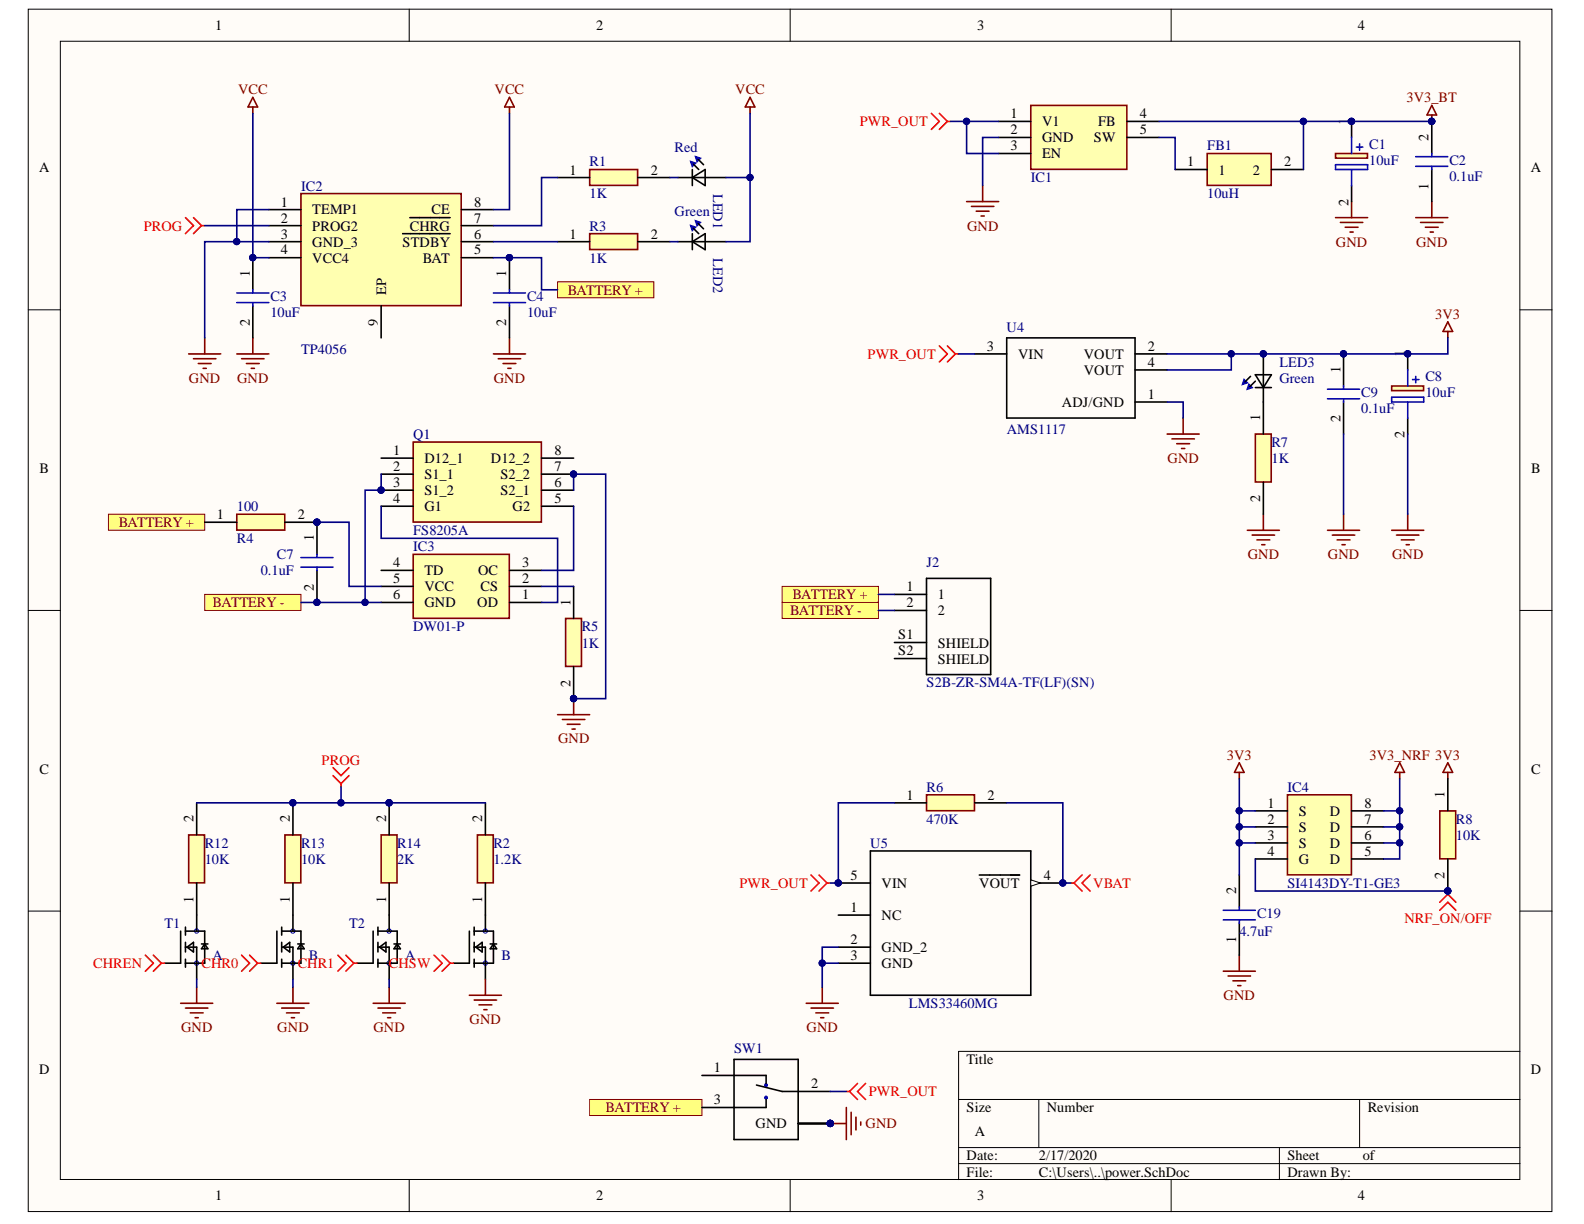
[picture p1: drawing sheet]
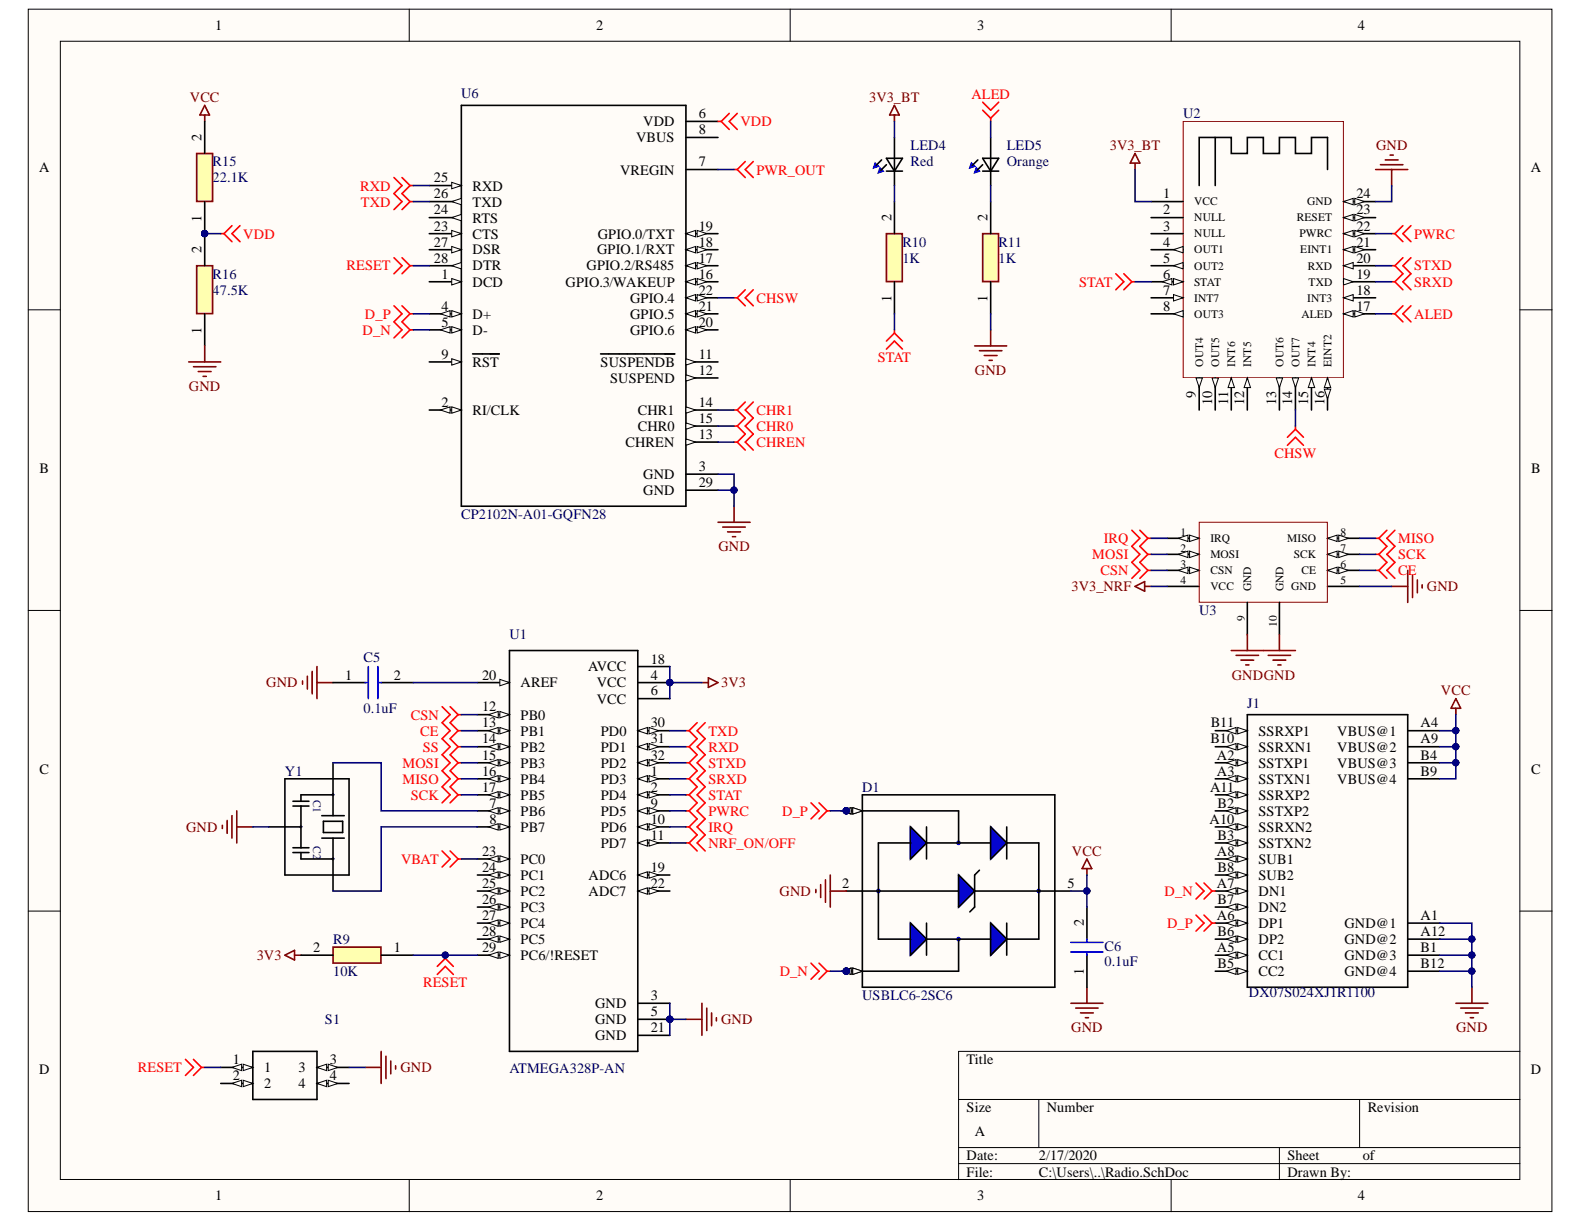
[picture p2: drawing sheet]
# Altium project Radio Messenger.PrjPcb
2 sheets, 51 parts. Net scope: flat (ports and power ports of the same name join across sheets).
Board file: Radio PCB.PcbDoc
Sheets:
  power.SchDoc
  Radio.SchDoc

## Sheet power.SchDoc: Power Schematic
size A; DrawnBy: Pramod Sandaruwan; DocumentNumber: 1; Revision: V3; SheetNumber: 1; SheetTotal: 5

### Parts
C1  value 10uF  [CAPPM3216X180N]  (hidden comment: tantalum capacitor 1206)
C2  value 0.1uF  [*CAPC1608X95N]  (hidden comment: capacitor 0603)
C3  value 10uF  [CAPC2012X94N]  (hidden comment: 08055A101JAT2A)
C4  value 10uF  [CAPC2012X94N]  (hidden comment: 08055A101JAT2A)
C7  value 0.1uF  [CAPC2012X94N]  (hidden comment: 08055A101JAT2A)
C8  value 10uF  [CAPPM3216X180N]  (hidden comment: tantalum capacitor 1206)
C9  value 0.1uF  [*CAPC1608X95N]  (hidden comment: capacitor 0603)
C19  value 4.7uF  [CAPC2012X94N]  (hidden comment: 08055A101JAT2A)
FB1  value 10uH  [BEADC1608X95N]  (hidden comment: inductor 0603)
IC1  TPS62203  [SOT95P280X145-5N]  (value not drawn)
IC2  TP4056  [SOIC127P600X175-9N]
IC3  DW01-P  [SOT95P280X135-6N]
IC4  SI4143DY-T1-GE3  [SI4143DY-T1-GE3]
J2  S2B-ZR-SM4A-TF(LF)(SN)  [*JST_S2B-ZR-SM4A-TF(LF)(SN)_S2B-ZR-SM4A-TF(LF)(SN)(Primary)]
LED1  value Red  [*0603]  (hidden comment: HSMR-C191)
LED2  value Green  [*0603]  (hidden comment: HSMR-C191)
LED3  value Green  [*0603]  (hidden comment: HSMR-C191)
Q1  FS8205A  [SOP65P640X120-8N]
R1  value 1K  [RESC1608X55N]  (hidden comment: resistor)
R2  value 1.2K  [RESC1608X55N]  (hidden comment: resistor)
R3  value 1K  [RESC1608X55N]  (hidden comment: resistor)
R4  value 100  [RESC2012X65N]  (hidden comment: CPF0805)
R5  value 1K  [RESC2012X65N]  (hidden comment: CPF0805)
R6  value 470K  [RESC1608X55N]  (hidden comment: resistor)
R7  value 1K  [RESC1608X55N]  (hidden comment: resistor)
R8  value 10K  [RESC2012X65N]  (hidden comment: CPF0805)
R12  value 10K  [RESC1608X55N]  (hidden comment: resistor)
R13  value 10K  [RESC1608X55N]  (hidden comment: resistor)
R14  value 2K  [RESC1608X55N]  (hidden comment: resistor)
SW1  1437575-1  [*SW_MLL1200S_MLL1200S(Primary)]  (value not drawn)
T1  PMGD780SN  [*SOP65P210X110-6N]  (value not drawn)
T2  PMGD780SN  [*SOP65P210X110-6N]  (value not drawn)
U4  AMS1117  [*SOT229P700X180-4N]
U5  LMS33460MG  [*SOT65P210X110-5N]

### Ports
BATTERY +, BATTERY -

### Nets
3V3: C8.1(+) C9.1 C19.2 IC4.1(S) IC4.2(S) IC4.3(S) LED3.2(A2) R8.1 U4.2(VOUT) U4.4(VOUT)
3V3_BT: C1.1(+) C2.2 FB1.2 IC1.4(FB)
3V3_NRF: IC4.5(D) IC4.6(D) IC4.7(D) IC4.8(D)
GND: C1.2(-) C2.1 C3.2 C4.2 C8.2(-) C9.2 C19.1 IC1.2(GND) IC2.1(TEMP1) IC2.3(GND_3) Q1.6(S2_1) Q1.7(S2_2) R5.2 R7.2 SW1.G1(GND) SW1.G2(GND) SW1.G3(GND) SW1.G4(GND) T1.1(S) T1.4(S) T2.1(S) T2.4(S) U4.1(ADJ/GND) U5.2(GND_2) U5.3(GND)
VCC: C3.1 IC2.4(VCC4) IC2.8(CE) LED1.2(A2) LED2.2(A2)
CHR0: T1.5(G) ; off-sheet CHR0
CHR1: T2.2(G) ; off-sheet CHR1
CHREN: T1.2(G) ; off-sheet CHREN
CHSW: T2.5(G) ; off-sheet CHSW
NRF_ON/OFF: IC4.4(G) R8.2 ; off-sheet NRF_ON/OFF
PROG: IC2.2(PROG2) R2.2 R12.2 R13.2 R14.2 ; off-sheet PROG
PWR_OUT: IC1.1(V1) IC1.3(EN) R6.1 SW1.2 U4.3(VIN) U5.5(VIN) ; off-sheet PWR_OUT
VBAT: R6.2 U5.4(~{VOUT}) ; off-sheet VBAT
NetC4_1: C4.1 IC2.5(BAT) J2.1 R4.1 SW1.3 ; port BATTERY +
NetC7_1: C7.1 IC3.5(VCC) R4.2
NetC7_2: C7.2 IC3.6(GND) J2.2 Q1.2(S1_1) Q1.3(S1_2) ; port BATTERY -
NetFB1_1: FB1.1 IC1.5(SW)
NetIC2_6: IC2.6(~{STDBY}) R3.1
NetIC2_7: IC2.7(~{CHRG}) R1.1
NetIC3_1: IC3.1(OD) Q1.4(G1)
NetIC3_2: IC3.2(CS) R5.1
NetIC3_3: IC3.3(OC) Q1.5(G2)
NetLED1_1: LED1.1(K2) R1.2
NetLED2_1: LED2.1(K2) R3.2
NetLED3_1: LED3.1(K2) R7.1
NetR2_1: R2.1 T2.3(D)
NetR12_1: R12.1 T1.6(D)
NetR13_1: R13.1 T1.3(D)
NetR14_1: R14.1 T2.6(D)

Not connected (* = marked no-connect by the designer): IC2 9(EP); IC3 4(TD); J2 S1(SHIELD) S2(SHIELD); Q1 1(D12_1) 8(D12_2); SW1 1; U5 1(NC)

## Sheet Radio.SchDoc
size A

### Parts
C5  value 0.1uF  [*CAPC1608X95N]  (hidden comment: capacitor 0603)
C6  value 0.1uF  [*CAPC1608X95N]  (hidden comment: capacitor 0603)
D1  USBLC6-2SC6  [*SOT95P280X145-6N]
J1  DX07S024XJ1R1100  [*JAE_DX07S024XJ1R1100_DX07S024XJ1R1100(Primary)]
LED4  value Red  [*0603]  (hidden comment: HSMR-C191)
LED5  value Orange  [*0603]  (hidden comment: HSMR-C191)
R9  value 10K  [RESC1608X55N]  (hidden comment: resistor)
R10  value 1K  [RESC1608X55N]  (hidden comment: resistor)
R11  value 1K  [RESC1608X55N]  (hidden comment: resistor)
R15  value 22.1K  [RESC1608X55N]  (hidden comment: resistor)
R16  value 47.5K  [RESC1608X55N]  (hidden comment: resistor)
S1  PTS810SJK250SMTRLFS  [*PTS810SJG250SMTRLFS]  (value not drawn)
U1  ATMEGA328P-AN  [*QFP80P900X900X120-32N]
U2  JDY-23  [*JDY-23]  (value not drawn)
U3  NRF24L01P+  [NRF24L01P+]  (value not drawn)
U6  CP2102N-A01-GQFN28  [*QFN50P500X500X80-29N]
Y1  PBRC8.00MR10X000  [*XTAL_PBRC8.00MR10X000]  (value not drawn)

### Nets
3V3: R9.2 U1.4(VCC) U1.6(VCC) U1.18(AVCC)
3V3_BT: LED4.2(A2) U2.1(VCC)
3V3_NRF: U3.4(VCC)
GND: C5.1 C6.1 D1.2(GND) J1.A1(GND@1) J1.A12(GND@2) J1.B1(GND@3) J1.B12(GND@4) R11.1 R16.1 S1.3 U1.3(GND) U1.5(GND) U1.21(GND) U2.24(GND) U3.5(GND) U3.9(GND) U3.10(GND) U6.3(GND) U6.29(GND) Y1.2(GND)
VCC: C6.2 D1.5(VBUS) J1.A4(VBUS@1) J1.A9(VBUS@2) J1.B4(VBUS@3) J1.B9(VBUS@4) R15.2
ALED: LED5.2(A2) U2.17(ALED) ; off-sheet ALED
CE: U1.13(PB1) U3.6(CE) ; off-sheet CE
CHR0: U6.15(CHR0) ; off-sheet CHR0
CHR1: U6.14(CHR1) ; off-sheet CHR1
CHREN: U6.13(CHREN) ; off-sheet CHREN
CHSW: U2.14(OUT7) U6.22(GPIO.4) ; off-sheet CHSW
CSN: U1.12(PB0) U3.3(CSN) ; off-sheet CSN
D_N: D1.3(I/O2) D1.4(I/O2) J1.A7(DN1) U6.5(D-) ; off-sheet D_N
D_P: D1.1(I/O1) D1.6(I/O1) J1.A6(DP1) U6.4(D+) ; off-sheet D_P
IRQ: U1.10(PD6) U3.1(IRQ) ; off-sheet IRQ
MISO: U1.16(PB4) U3.8(MISO) ; off-sheet MISO
MOSI: U1.15(PB3) U3.2(MOSI) ; off-sheet MOSI
NRF_ON/OFF: U1.11(PD7) ; off-sheet NRF_ON/OFF
PWR_OUT: U6.7(VREGIN) ; off-sheet PWR_OUT
PWRC: U1.9(PD5) U2.22(PWRC) ; off-sheet PWRC
RESET: R9.1 S1.1 U1.29(PC6/!RESET) U6.28(DTR) ; off-sheet RESET
RXD: U1.31(PD1) U6.25(RXD) ; off-sheet RXD
SCK: U1.17(PB5) U3.7(SCK) ; off-sheet SCK
SRXD: U1.1(PD3) U2.19(TXD) ; off-sheet SRXD
SS: U1.14(PB2) ; off-sheet SS
STAT: R10.1 U1.2(PD4) U2.6(STAT) ; off-sheet STAT
STXD: U1.32(PD2) U2.20(RXD) ; off-sheet STXD
TXD: U1.30(PD0) U6.26(TXD) ; off-sheet TXD
VBAT: U1.23(PC0) ; off-sheet VBAT
VDD: R15.1 R16.2 U6.6(VDD) ; off-sheet VDD
NetC5_2: C5.2 U1.20(AREF)
NetLED4_1: LED4.1(K2) R10.2
NetLED5_1: LED5.1(K2) R11.2
NetU1_7: U1.7(PB6) Y1.1(IN)
NetU1_8: U1.8(PB7) Y1.3(OUT)

Not connected (* = marked no-connect by the designer): J1 A2(SSTXP1) A3(SSTXN1) A5(CC1) A8(SUB1) A10(SSRXN2) A11(SSRXP2) B2(SSTXP2) B3(SSTXN2) B5(CC2) B6(DP2) B7(DN2) B8(SUB2) B10(SSRXN1) B11(SSRXP1); S1 2 4; U1 19(ADC6) 22(ADC7) 24(PC1) 25(PC2) 26(PC3) 27(PC4) 28(PC5); U2 2(NULL) 3(NULL) 4(OUT1) 5(OUT2) 7(INT7) 8(OUT3) 9(OUT4) 10(OUT5) 11(INT6) 12(INT5) 13(OUT6) 15(INT4) 16(EINT2) 18(INT3) 21(EINT1) 23(RESET); U6 1(DCD) 2(RI/CLK) 8(VBUS) 9(~{RST}) 11(~{SUSPENDB}) 12(SUSPEND) 16(GPIO.3/WAKEUP) 17(GPIO.2/RS485) 18(GPIO.1/RXT) 19(GPIO.0/TXT) 20(GPIO.6) 21(GPIO.5) 23(CTS) 24(RTS) 27(DSR)

## Nets that join several sheets
3V3: power (10 pins), Radio (R9.2 U1.4 U1.6 U1.18)
3V3_BT: power (C1.1 C2.2 FB1.2 IC1.4), Radio (LED4.2 U2.1)
3V3_NRF: power (IC4.5 IC4.6 IC4.7 IC4.8), Radio (U3.4)
GND: power (25 pins), Radio (20 pins)
VCC: power (5 pins), Radio (7 pins)
CHR0: power (T1.5), Radio (U6.15)
CHR1: power (T2.2), Radio (U6.14)
CHREN: power (T1.2), Radio (U6.13)
CHSW: power (T2.5), Radio (U2.14 U6.22)
NRF_ON/OFF: power (IC4.4 R8.2), Radio (U1.11)
PWR_OUT: power (6 pins), Radio (U6.7)
VBAT: power (R6.2 U5.4), Radio (U1.23)
